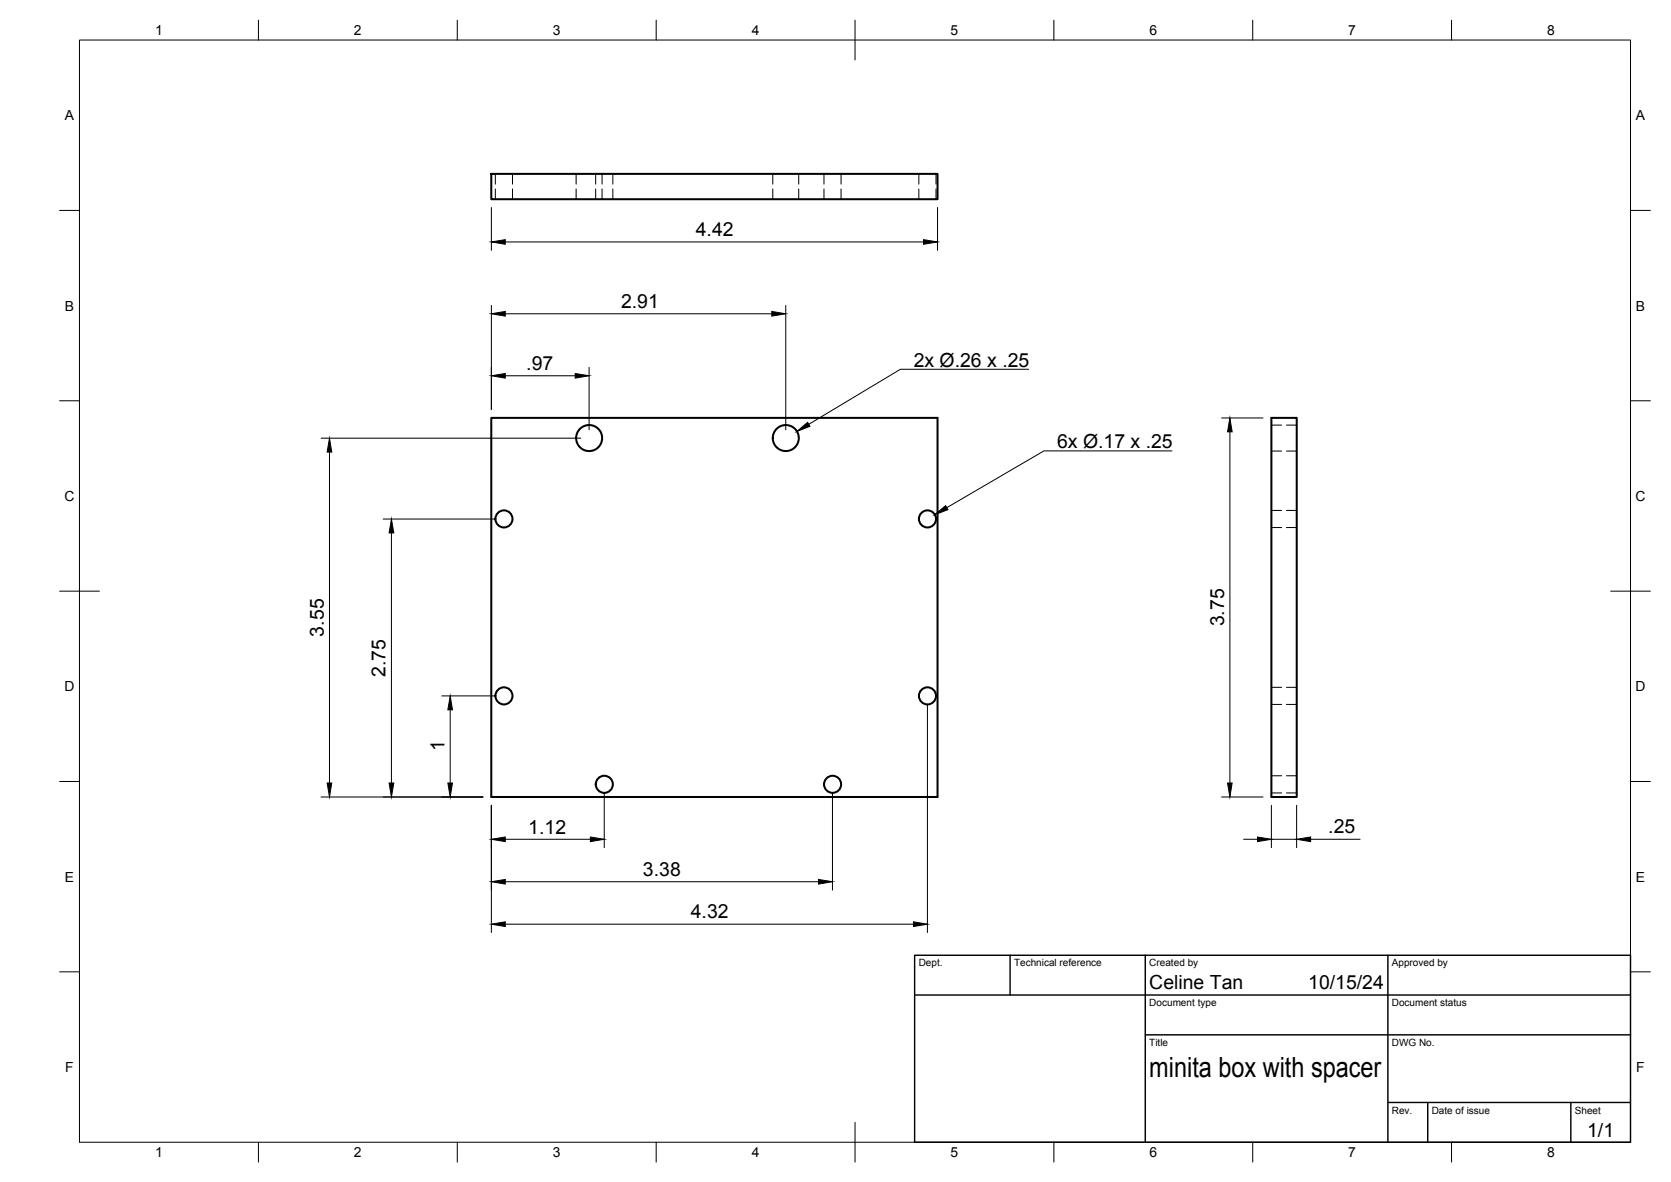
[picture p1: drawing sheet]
<svg xmlns="http://www.w3.org/2000/svg" width="420mm" height="297mm" viewBox="0 0 420 297" stroke-linecap="round" stroke-linejoin="round" font-family="sans-serif">
<!-- layer: Visible -->
<g fill="none" stroke="#000" stroke-width=".51">
<path d="M123.5 43.7h112.2v6.4h-112.2zM123.5 105h112.2v95.3h-112.2zM319.7 105h6.4v95.3h-6.4z"/>
<circle cx="148.1" cy="110.1" r="3.3"/>
<circle cx="197.6" cy="110.1" r="3.3"/>
<circle cx="126.7" cy="130.4" r="2.15"/>
<circle cx="233.2" cy="130.4" r="2.15"/>
<circle cx="126.7" cy="174.9" r="2.15"/>
<circle cx="233.2" cy="174.9" r="2.15"/>
<circle cx="151.9" cy="197.1" r="2.15"/>
<circle cx="209.3" cy="197.1" r="2.15"/>
</g>
<!-- layer: Hidden -->
<g fill="none" stroke="#000" stroke-width=".25">
<path d="M124.5 43.7v2.6M124.5 47.5v2.6M128.9 43.7v2.6M128.9 47.5v2.6M144.9 43.7v2.6M144.9 47.5v2.6M149.8 43.7v2.6M149.8 47.5v2.6M151.4 43.7v2.6M151.4 47.5v2.6M154.1 43.7v2.6M154.1 47.5v2.6"/>
<path d="M194.3 43.7v2.6M194.3 47.5v2.6M200.8 43.7v2.6M200.8 47.5v2.6M207.2 43.7v2.6M207.2 47.5v2.6M211.5 43.7v2.6M211.5 47.5v2.6M231 43.7v2.6M231 47.5v2.6M235.4 43.7v2.6M235.4 47.5v2.6"/>
<path d="M319.7 106.8h2.6M319.7 113.4h2.6M323.5 106.8h2.6M323.5 113.4h2.6M319.7 128.3h2.6M319.7 132.6h2.6M323.5 128.3h2.6M323.5 132.6h2.6M319.7 172.7h2.6M319.7 177h2.6M323.5 172.7h2.6M323.5 177h2.6"/>
<path d="M319.7 195h2.6M319.7 199.3h2.6M323.5 195h2.6M323.5 199.3h2.6"/>
</g>
<!-- layer: BORDER -->
<g fill="none" stroke="#000" stroke-width=".25">
<path d="M20 10.1h390v276.9h-390zM65 5.1v5M115 5.1v5M165 5.1v5M215 5.1v10M265 5.1v5M315 5.1v5M365 5.1v5M15 52.9h5M410 52.9h5M15 100.7h5M410 100.7h5"/>
<path d="M15 148.6h10M405 148.6h10M15 196.4h5M410 196.4h5M15 244.2h5M410 244.2h5M65 287v5M115 287v5M165 287v5M215 282.1v9.9M265 287v5M315 287v5"/>
<path d="M365 287v5"/>
</g>
<!-- layer: TITLEBLOCK -->
<path d="M230 240.1h180v46.9h-180zM230 250h180M254 240.1v9.9M288 240.1v46.9M349 240.1v46.9M288 260.1h122M349 277.1h61M359 277.1v9.9M395 277.1v9.9" fill="none" stroke="#000" stroke-width=".36"/>
<!-- layer: FD_Dimensions -->
<g fill="none" stroke="#000" stroke-width=".25">
<path d="M123.5 52.1v10.8M235.7 52.1v10.8M123.5 76.8v26.1M127 60.8h105.2M127 78.9h67.1M197.6 76.8v31.2M127 94.4h17.6M148.1 92.3v15.7M80.7 110.1h65.3M82.8 113.6v83.2M307.1 105h10.5M309.2 108.5v88.3"/>
<path d="M96.3 130.4h28.3M98.4 133.9v62.9M111.1 174.9h13.5M113.2 178.4v18.4M233.2 177v57.3M151.9 199.2v13.8M209.3 199.2v24.5M80.7 200.3h40.7M123.5 202.4v31.9M127 210.9h21.4M307.1 200.3h10.5M312.7 210.9h3.5"/>
<path d="M319.7 202.4v10.6M319.7 210.9h6.3M326 202.4v10.6M329.5 210.9h12.5M127 221.6h78.8M127 232.2h102.7"/>
</g>
<g fill="#000" stroke="#000" stroke-width=".25">
<path d="M123.5 60.8l3.5-.6v1.2zM123.5 78.9l3.5-.6v1.1zM194.1 78.3l3.5 .6-3.5 .5zM232.2 60.2l3.5 .6-3.5 .6zM123.5 94.4l3.5-.5v1.1zM144.6 93.9l3.5 .5-3.5 .6zM82.8 110.1l.6 3.5h-1.1zM309.2 105l.6 3.5h-1.1zM98.4 130.4l.6 3.5h-1.2zM113.2 174.9l.6 3.5h-1.2zM82.3 196.8h1.1l-.6 3.5zM97.8 196.8h1.2l-.6 3.5z"/>
<path d="M112.6 196.8h1.2l-.6 3.5zM308.7 196.8h1.1l-.6 3.5zM123.5 210.9l3.5-.6v1.2zM148.4 210.3l3.5 .6-3.5 .6zM316.2 210.3l3.5 .6-3.5 .6zM326 210.9l3.5-.6v1.2zM123.5 221.6l3.5-.6v1.2zM123.5 232.2l3.5-.5v1.1zM205.8 221l3.5 .6-3.5 .6zM229.7 231.7l3.5 .5-3.5 .6z"/>
</g>
<!-- layer: Hole Notes -->
<path d="M200.4 108.4l2.7-2.3 .6 1zM235 129.3l2.8-2.2 .6 1z" fill="#000" stroke="#000" stroke-width=".25"/>
<path d="M258.6 92.8h-32.2l-23 13.8M294.7 113.3h-32.2l-24.4 14.3" fill="none" stroke="#000" stroke-width=".25"/>
<text font-size="7" x="289" y="270.6">minita box with spacer</text>
<g font-size="4.9">
<text x="175" y="59.4">4.42</text>
<text x="156.2" y="77.4">2.91</text>
<text x="132.3" y="93">.97</text>
<text x="229.7" y="92.1">2x Ø.26 x .25</text>
<text x="265.8" y="112.6">6x Ø.17 x .25</text>
<text x="81.4" y="160" transform="rotate(-90 81.4 160)">3.55</text>
<text x="307.8" y="157.4" transform="rotate(-90 307.8 157.4)">3.75</text>
<text x="97" y="170.1" transform="rotate(-90 97 170.1)">2.75</text>
<text x="111.8" y="188.8" transform="rotate(-90 111.8 188.8)">1</text>
<text x="132.8" y="209.5">1.12</text>
<text x="334" y="209.5">.25</text>
<text x="161.7" y="220.1">3.38</text>
<text x="173.7" y="230.8">4.32</text>
<text x="289" y="248.5">Celine Tan</text>
<text x="329" y="248.5">10/15/24</text>
<text x="399.1" y="285.7">1/1</text>
</g>
<g font-size="3.5">
<text x="39" y="8.8">1</text>
<text x="89" y="8.8">2</text>
<text x="139" y="8.8">3</text>
<text x="189" y="8.8">4</text>
<text x="239" y="8.8">5</text>
<text x="289" y="8.8">6</text>
<text x="339" y="8.8">7</text>
<text x="389" y="8.8">8</text>
<text x="16.3" y="30.2">A</text>
<text x="411.3" y="30.2">A</text>
<text x="16.3" y="78">B</text>
<text x="411.3" y="78">B</text>
<text x="16.2" y="125.9">C</text>
<text x="411.2" y="125.9">C</text>
<text x="16.2" y="173.7">D</text>
<text x="411.2" y="173.7">D</text>
<text x="16.3" y="221.6">E</text>
<text x="411.3" y="221.6">E</text>
<text x="16.4" y="269.4">F</text>
<text x="411.4" y="269.4">F</text>
<text x="39" y="290.8">1</text>
<text x="89" y="290.8">2</text>
<text x="139" y="290.8">3</text>
<text x="189" y="290.8">4</text>
<text x="239" y="290.8">5</text>
<text x="289" y="290.8">6</text>
<text x="339" y="290.8">7</text>
<text x="389" y="290.8">8</text>
</g>
<g font-size="2.5">
<text x="231" y="242.9">Dept.</text>
<text x="255" y="242.9">Technical reference</text>
<text x="289" y="242.9">Created by</text>
<text x="350" y="242.9">Approved by</text>
<text x="289" y="252.8">Document type</text>
<text x="350" y="252.8">Document status</text>
<text x="289" y="262.9">Title</text>
<text x="350" y="262.9">DWG No.</text>
<text x="350" y="279.9">Rev.</text>
<text x="360" y="279.9">Date of issue</text>
<text x="396" y="279.9">Sheet</text>
</g>
</svg>
